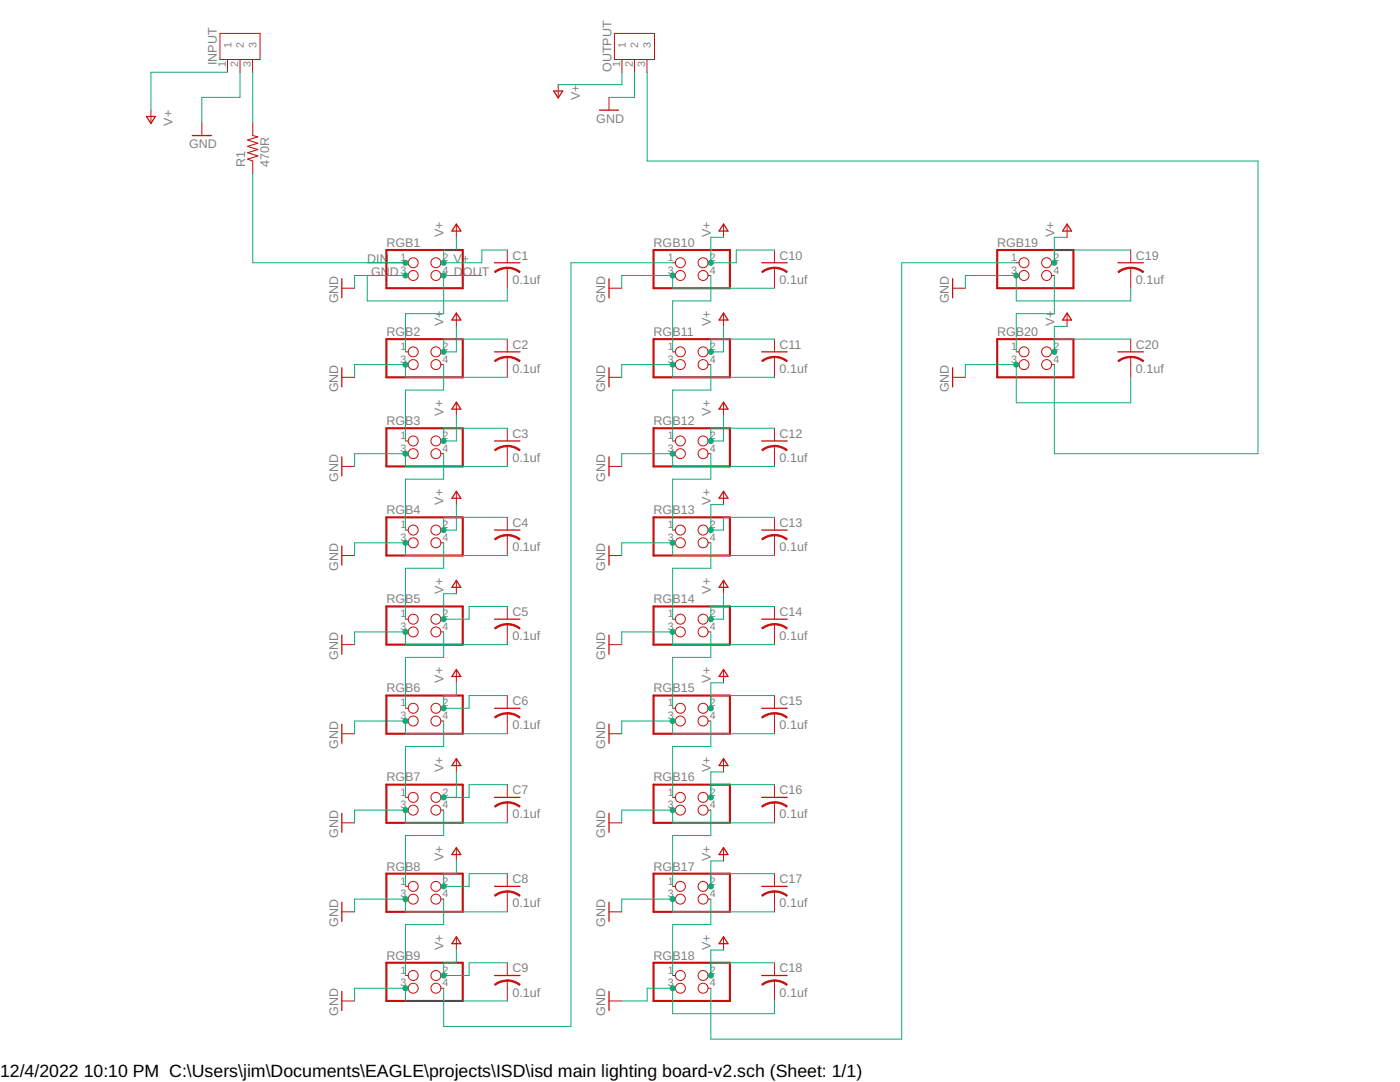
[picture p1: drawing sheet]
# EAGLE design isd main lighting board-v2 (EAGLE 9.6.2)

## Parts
C1  0.1uf  C-USC0805  [C0805]
C2  0.1uf  C-USC0805  [C0805]
C3  0.1uf  C-USC0805  [C0805]
C4  0.1uf  C-USC0805  [C0805]
C5  0.1uf  C-USC0805  [C0805]
C6  0.1uf  C-USC0805  [C0805]
C7  0.1uf  C-USC0805  [C0805]
C8  0.1uf  C-USC0805  [C0805]
C9  0.1uf  C-USC0805  [C0805]
C10  0.1uf  C-USC0805  [C0805]
C11  0.1uf  C-USC0805  [C0805]
C12  0.1uf  C-USC0805  [C0805]
C13  0.1uf  C-USC0805  [C0805]
C14  0.1uf  C-USC0805  [C0805]
C15  0.1uf  C-USC0805  [C0805]
C16  0.1uf  C-USC0805  [C0805]
C17  0.1uf  C-USC0805  [C0805]
C18  0.1uf  C-USC0805  [C0805]
C19  0.1uf  C-USC0805  [C0805]
C20  0.1uf  C-USC0805  [C0805]
INPUT  B3B-XH-A  [B3B-XH-A]
OUTPUT  B3B-XH-A  [B3B-XH-A]
R1  470R  R-US_0204/5  [0204/5]
RGB1  PINHD-2X2  [2X02]
RGB2  PINHD-2X2  [2X02]
RGB3  PINHD-2X2  [2X02]
RGB4  PINHD-2X2  [2X02]
RGB5  PINHD-2X2  [2X02]
RGB6  PINHD-2X2  [2X02]
RGB7  PINHD-2X2  [2X02]
RGB8  PINHD-2X2  [2X02]
RGB9  PINHD-2X2  [2X02]
RGB10  PINHD-2X2  [2X02]
RGB11  PINHD-2X2  [2X02]
RGB12  PINHD-2X2  [2X02]
RGB13  PINHD-2X2  [2X02]
RGB14  PINHD-2X2  [2X02]
RGB15  PINHD-2X2  [2X02]
RGB16  PINHD-2X2  [2X02]
RGB17  PINHD-2X2  [2X02]
RGB18  PINHD-2X2  [2X02]
RGB19  PINHD-2X2  [2X02]
RGB20  PINHD-2X2  [2X02]

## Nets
DIN: R1.1 RGB1.1
DOUT: RGB1.4 RGB2.1
GND: C1.2 C2.2 C3.2 C4.2 C5.2 C6.2 C7.2 C8.2 C9.2 C10.2 C11.2 C12.2 C13.2 C14.2 C15.2 C16.2 C17.2 C18.2 C19.2 C20.2 INPUT.2 OUTPUT.2 RGB1.3 RGB2.3 RGB3.3 RGB4.3 RGB5.3 RGB6.3 RGB7.3 RGB8.3 RGB9.3 RGB10.3 RGB11.3 RGB12.3 RGB13.3 RGB14.3 RGB15.3 RGB16.3 RGB17.3 RGB18.3 RGB19.3 RGB20.3
N$1: INPUT.3 R1.2
N$2: OUTPUT.3 RGB20.4
N$3: RGB18.4 RGB19.1
N$4: RGB8.4 RGB9.1
N$6: RGB16.4 RGB17.1
N$7: RGB19.4 RGB20.1
N$8: RGB15.4 RGB16.1
N$10: RGB14.4 RGB15.1
N$11: RGB17.4 RGB18.1
N$12: RGB13.4 RGB14.1
N$14: RGB12.4 RGB13.1
N$17: RGB11.4 RGB12.1
N$19: RGB10.4 RGB11.1
N$24: RGB9.4 RGB10.1
N$27: RGB7.4 RGB8.1
N$29: RGB6.4 RGB7.1
N$31: RGB5.4 RGB6.1
N$33: RGB4.4 RGB5.1
N$36: RGB3.4 RGB4.1
N$39: RGB2.4 RGB3.1
V+: C1.1 C2.1 C3.1 C4.1 C5.1 C6.1 C7.1 C8.1 C9.1 C10.1 C11.1 C12.1 C13.1 C14.1 C15.1 C16.1 C17.1 C18.1 C19.1 C20.1 INPUT.1 OUTPUT.1 RGB1.2 RGB2.2 RGB3.2 RGB4.2 RGB5.2 RGB6.2 RGB7.2 RGB8.2 RGB9.2 RGB10.2 RGB11.2 RGB12.2 RGB13.2 RGB14.2 RGB15.2 RGB16.2 RGB17.2 RGB18.2 RGB19.2 RGB20.2
